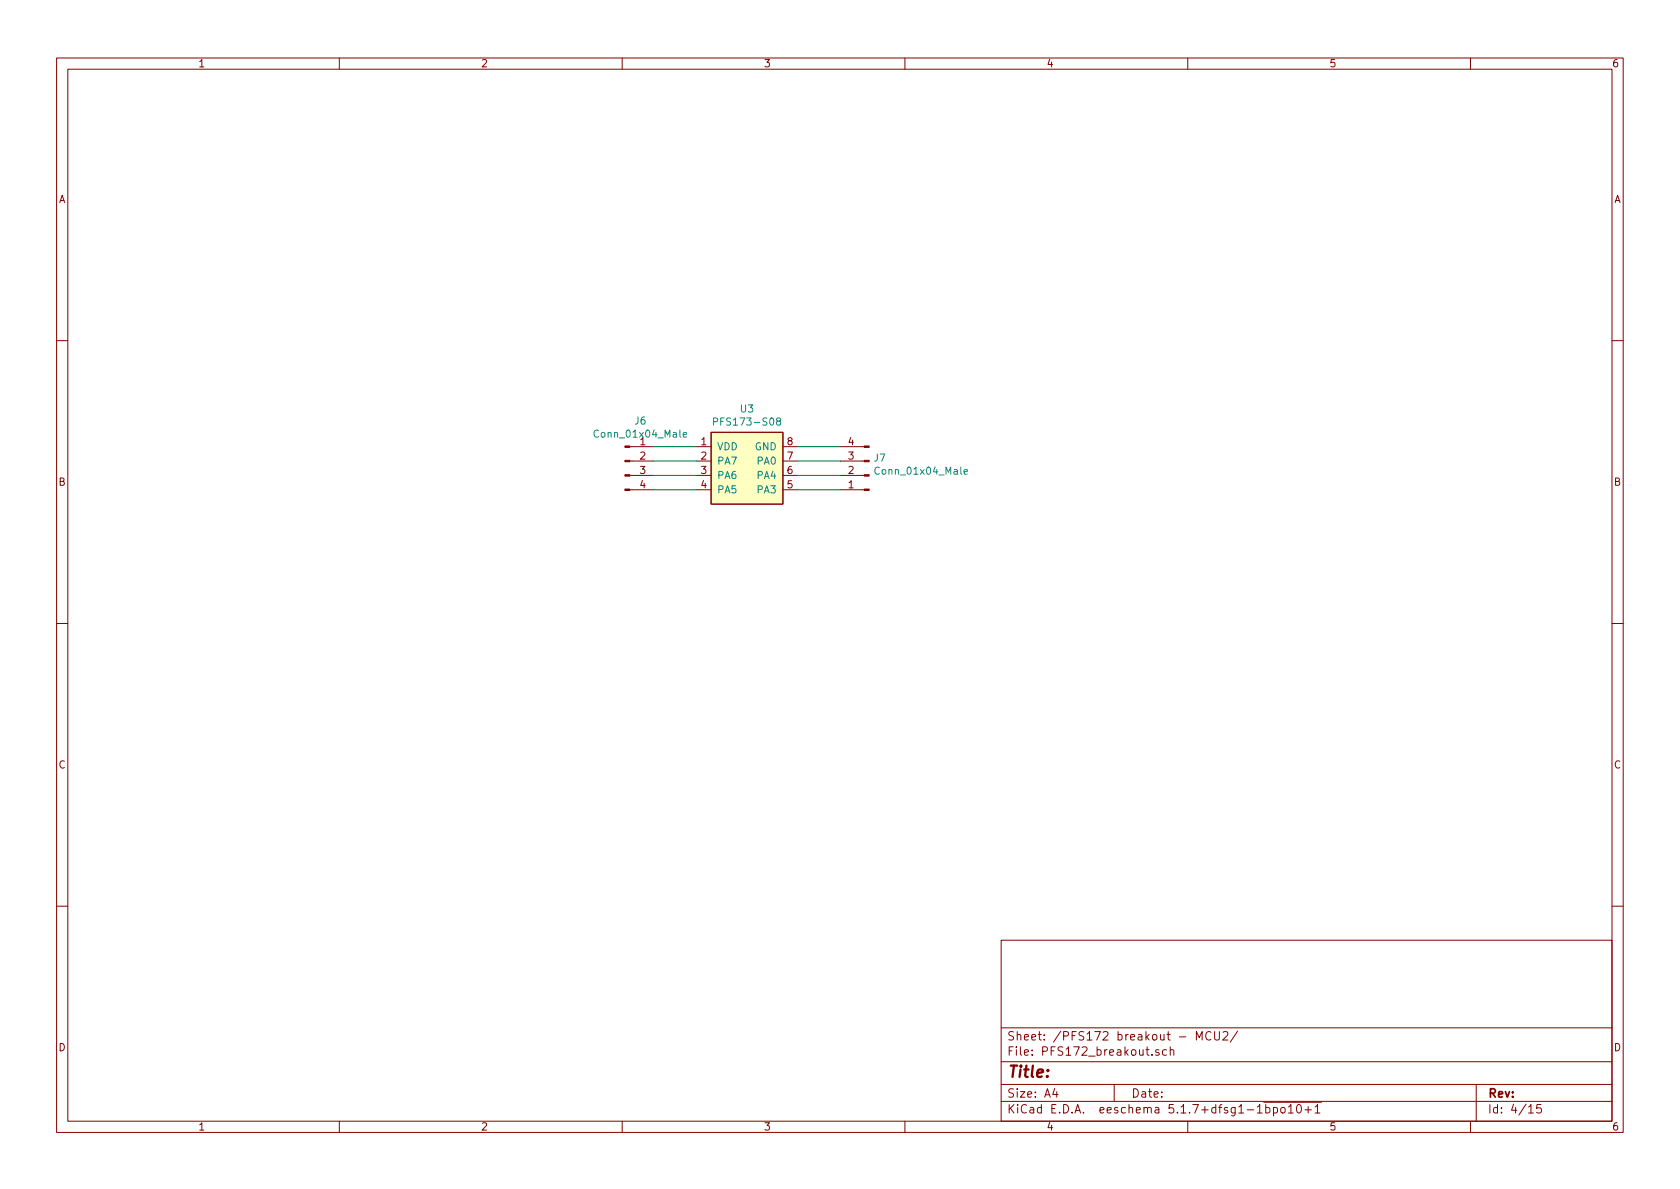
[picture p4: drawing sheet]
<svg xmlns="http://www.w3.org/2000/svg" width="297mm" height="210mm" viewBox="0 0 297 210" stroke-linecap="round" stroke-linejoin="round" font-family="sans-serif">
<g fill="none" stroke="#840000" stroke-width=".18">
<path d="M10 10.3h277v189.9h-277zM12 12.2h273v186.1h-273zM60 10.3v1.9M110 10.3v1.9M160 10.3v1.9M210 10.3v1.9M260 10.3v1.9M10 60.2h2M111.4 79h4.2M123.2 79h2.5M125.7 76.4h12.7v12.7h-12.7zM138.4 79h2.6"/>
<path d="M148.6 79h4.2M285 60.2h2M111.4 81.5h4.2M111.4 84.1h4.2M111.4 86.6h4.2M123.2 81.5h2.5M123.2 84.1h2.5M123.2 86.6h2.5M138.4 81.5h2.6M138.4 84.1h2.6M138.4 86.6h2.6M148.6 81.5h4.2"/>
<path d="M148.6 84.1h4.2M148.6 86.6h4.2M10 110.3h2M285 110.3h2M10 160.2h2M177 166.3h108v32h-108zM285 160.2h2M60 198.3v1.9M110 198.3v1.9M160 198.3v1.9M177 194.8h108M177 191.8h108"/>
<path d="M177 187.8h108M177 181.8h108M186.5 192.5l-.4 1h1M186.8 193v1M197 191.8v3M204.9 185.7a.37 .37 0 0 0-.6 .1l.1 .2 .5 .2 .1 .1-.3 .3-.4-.1M206.2 185.7l-.4-.1-.3 .3 .1 .6 .2 .1 .4-.1M206.9 185.7h.1a.37 .37 0 0 1 .5 .1v.8M206.9 185.1v1.5M210 198.3v1.9M211.5 183.9v-1.5l.5 1.1 .5-1.1v1.5M214.1 182.6a.59 .59 0 0 0-.7 0 .59 .59 0 0 0-.2 .7 .56 .56 0 0 0 .3 .5 .56 .56 0 0 0 .6 0"/>
<path d="M214.8 182.4v1.2l.2 .3 .5-.1 .1-1.4M216.3 182.6l.2-.2h.3l.2 .2 .1 .2-.1 .3-.8 .8h.9M218.8 182.3l-1.3 2M222.3 196.8h.9M223.4 194.9h10.3M223.8 195.9l.4-.1 .3 .3v.6l-.3 .1-.4-.1M223.8 195.3v1.5M225.2 195.9l.4-.1 .3 .3-.1 .6-.2 .1-.4-.1M225.2 195.8v1.5M226.5 196l.2-.2 .5 .2v.5l-.1 .2-.4 .1-.2-.1zM227.8 195.8l.4-.5v1.5M227.8 196.8h.9"/>
<path d="M229.4 195.4l.2-.1a.8 .8 0 0 1 .5 .8 .8 .8 0 0 1-.5 .7 1 1 0 0 1-.2-1.4zM230.7 196.3h1.2M231.3 195.7v1.1M232.5 195.8l.4-.5v1.5M232.5 196.8h.9M260 198.3v1.9M261 191.8v6.5M270.3 195.8l.4-.5v1.5M270.3 196.8h.8M272.5 195.3h-.7l-.1 .7 .2-.1 .5 .1 .1 .2v.5l-.2 .1-.6-.1"/>
</g>
<path d="M125.7 76.4h12.7v12.7h-12.7z" fill="#ffffc2" stroke="#ffffc2" stroke-width=".18"/>
<path d="M120.8 76.9l.6-.1v-.3h-.4l-.2 .2 .1 .6h.5M126.2 74.6l.6-.1v-.5l-.6-.1v1.3M137.5 74.5l-.2-.3 .2-.3h.3l.2 .1v.3l-.6 .2-.1 .2v.2l.2 .3h.3l.2-.3v-.3l-.2-.1M170.5 83.4l.6-.1-.1-.2-.4-.1-.1 .2v.6h.5" fill="none" stroke="#008484" stroke-width=".18"/>
<g fill="#840000" stroke="#840000" stroke-width=".18">
<path d="M152.8 78.9h.9v.2h-.9z"/>
<path d="M152.8 81.4h.9v.3h-.9z"/>
<path d="M152.8 83.9h.9v.3h-.9z"/>
<path d="M152.8 86.5h.9v.2h-.9z"/>
<path d="M110.5 86.5h.9v.2h-.9z"/>
<path d="M110.5 83.9h.9v.3h-.9z"/>
<path d="M110.5 81.4h.9v.3h-.9z"/>
<path d="M110.5 78.9h.9v.2h-.9z"/>
</g>
<path d="M115.6 79h7.6M141 79h7.6M115.6 81.5h7.6M115.6 84.1h7.6M115.6 86.6h7.6M141 81.5h7.6M141 84.1h7.6M141 86.6h7.6" fill="none" stroke="#008400" stroke-width=".18"/>
<text font-size="2.8" fill="#840000" x="178" y="190.5">Title:</text>
<g font-size="2.1" fill="#840000">
<text x="178" y="184">Sheet: /PFS172 breakout - MCU2/</text>
<text x="178" y="186.7">File: PFS172_breakout.sch</text>
<text x="178" y="196.9">KiCad E.D.A. eeschema 5.1.7+dfsg1-1bpo10+1</text>
<text x="178" y="194.1">Size: A4</text>
<text x="200" y="194.1">Date:</text>
<text x="263" y="194.1">Rev:</text>
<text x="263" y="196.9">Id: 4/15</text>
</g>
<g font-size="1.8" fill="#840000">
<text x="35" y="11.9">1</text>
<text x="85" y="11.9">2</text>
<text x="135" y="11.9">3</text>
<text x="185" y="11.9">4</text>
<text x="235" y="11.9">5</text>
<text x="285" y="11.9">6</text>
<text x="10.4" y="35.9">A</text>
<text x="285.4" y="35.9">A</text>
<text x="113.2" y="78.7">1</text>
<text x="113.2" y="81.3">2</text>
<text x="113.2" y="83.8">3</text>
<text x="124" y="78.7">1</text>
<text x="124" y="81.3">2</text>
<text x="124" y="83.8">3</text>
<text x="139.2" y="83.8">6</text>
<text x="139.2" y="81.3">7</text>
<text x="139.2" y="78.7">8</text>
<text x="150" y="83.8">2</text>
<text x="150" y="81.3">3</text>
<text x="150" y="78.7">4</text>
<text x="10.4" y="85.9">B</text>
<text x="113.2" y="86.4">4</text>
<text x="124" y="86.4">4</text>
<text x="139.2" y="86.4">5</text>
<text x="150" y="86.4">1</text>
<text x="285.4" y="85.9">B</text>
<text x="10.4" y="135.9">C</text>
<text x="285.4" y="135.9">C</text>
<text x="10.4" y="185.9">D</text>
<text x="285.4" y="185.9">D</text>
<text x="35" y="199.9">1</text>
<text x="85" y="199.9">2</text>
<text x="135" y="199.9">3</text>
<text x="185" y="199.9">4</text>
<text x="235" y="199.9">5</text>
<text x="285" y="199.9">6</text>
</g>
<g font-size="1.8" fill="#008484">
<text x="105.6" y="77.4">Conn_01x04_Male</text>
<text x="112.3" y="75.1">J6</text>
<text x="127" y="75.3">PFS173-S08</text>
<text x="131" y="72.9">U3</text>
<text x="126.7" y="79.6">VDD</text>
<text x="126.7" y="82.2">PA7</text>
<text x="133.5" y="79.6">GND</text>
<text x="134" y="82.2">PA0</text>
<text x="154.6" y="81.6">J7</text>
<text x="155.2" y="83.9">Conn_01x04_Male</text>
<text x="126.7" y="84.7">PA6</text>
<text x="126.7" y="87.2">PA5</text>
<text x="134" y="87.2">PA3</text>
<text x="134" y="84.7">PA4</text>
</g>
</svg>
